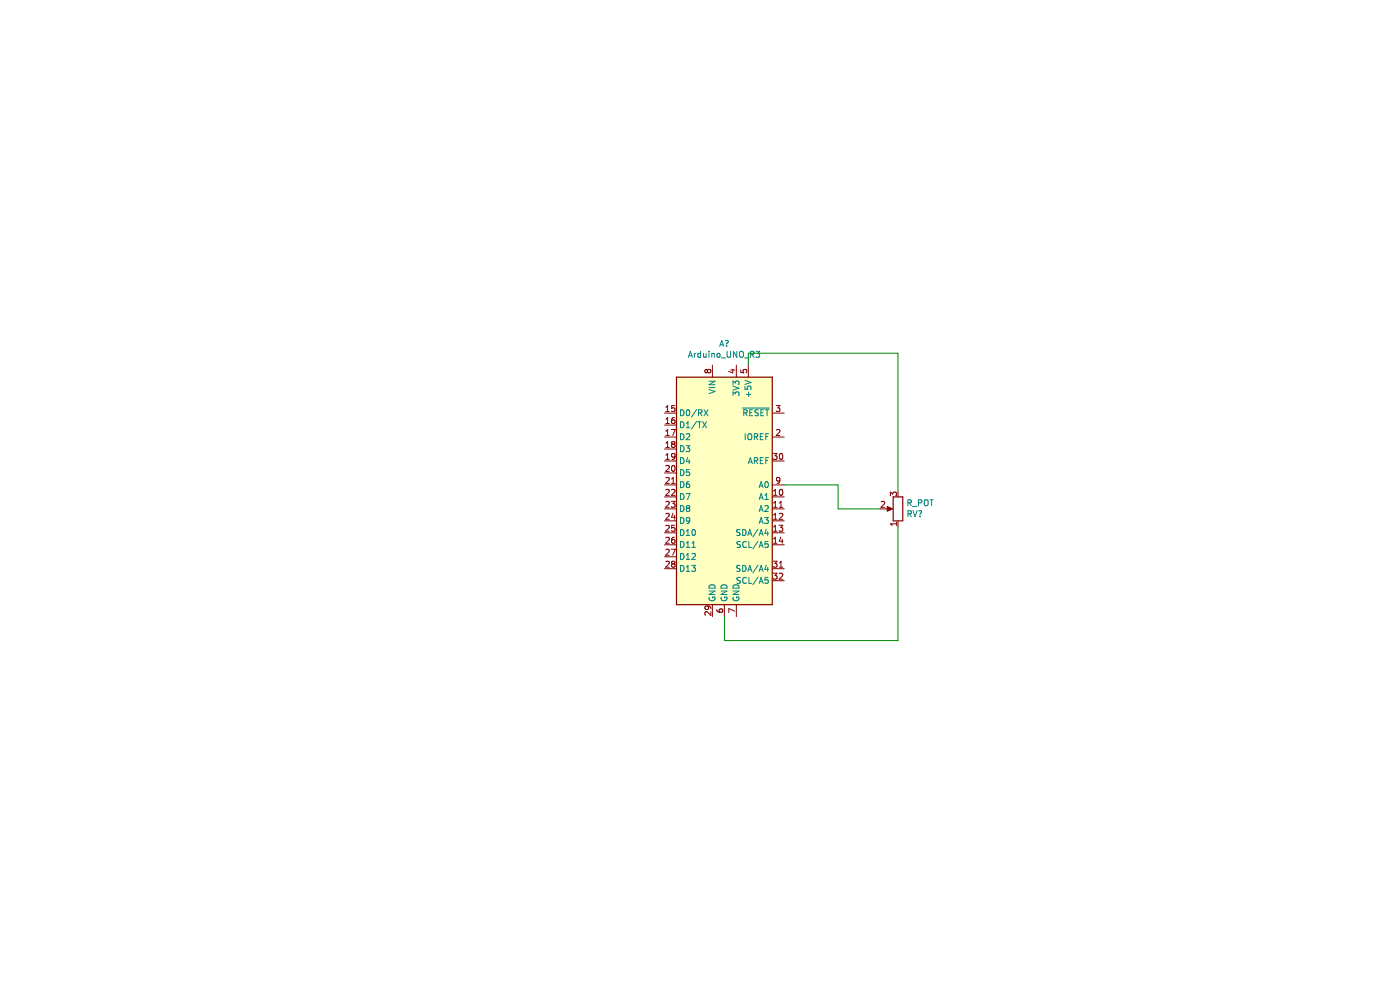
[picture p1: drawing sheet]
EESchema Schematic File Version 4
EELAYER 30 0
EELAYER END
$Descr A4 11693 8268
encoding utf-8
Sheet 1 1
Title ""
Date ""
Rev ""
Comp ""
Comment1 ""
Comment2 ""
Comment3 ""
Comment4 ""
$EndDescr
$Comp
L MCU_Module:Arduino_UNO_R3 A?
U 1 1
P 6050 4050
F 0 "A?" H 6050 5231 50  0000 C CNN
F 1 "Arduino_UNO_R3" H 6050 5140 50  0000 C CNN
F 2 "Module:Arduino_UNO_R3" H 6050 4050 50  0001 C CIN
F 3 "https://www.arduino.cc/en/Main/arduinoBoardUno" H 6050 4050 50  0001 C CNN
	1    6050 4050
	1    0    0    -1  
$EndComp
$Comp
L Device:R_POT RV?
U 1 1
P 7500 4250
F 0 "RV?" H 7431 4296 50  0000 R CNN
F 1 "R_POT" H 7431 4205 50  0000 R CNN
F 2 "" H 7500 4250 50  0001 C CNN
F 3 "~" H 7500 4250 50  0001 C CNN
	1    7500 4250
	-1   0    0    1   
$EndComp
Wire Wire Line
	6250 3050 6250 2950
Wire Wire Line
	6050 5350 7500 5350
Wire Wire Line
	7500 5350 7500 4400
Wire Wire Line
	7500 4100 7500 2950
Wire Wire Line
	7500 2950 6250 2950
Wire Wire Line
	6050 5350 6050 5150
Wire Wire Line
	7350 4250 7000 4250
Wire Wire Line
	7000 4250 7000 4050
Wire Wire Line
	7000 4050 6550 4050
$EndSCHEMATC
